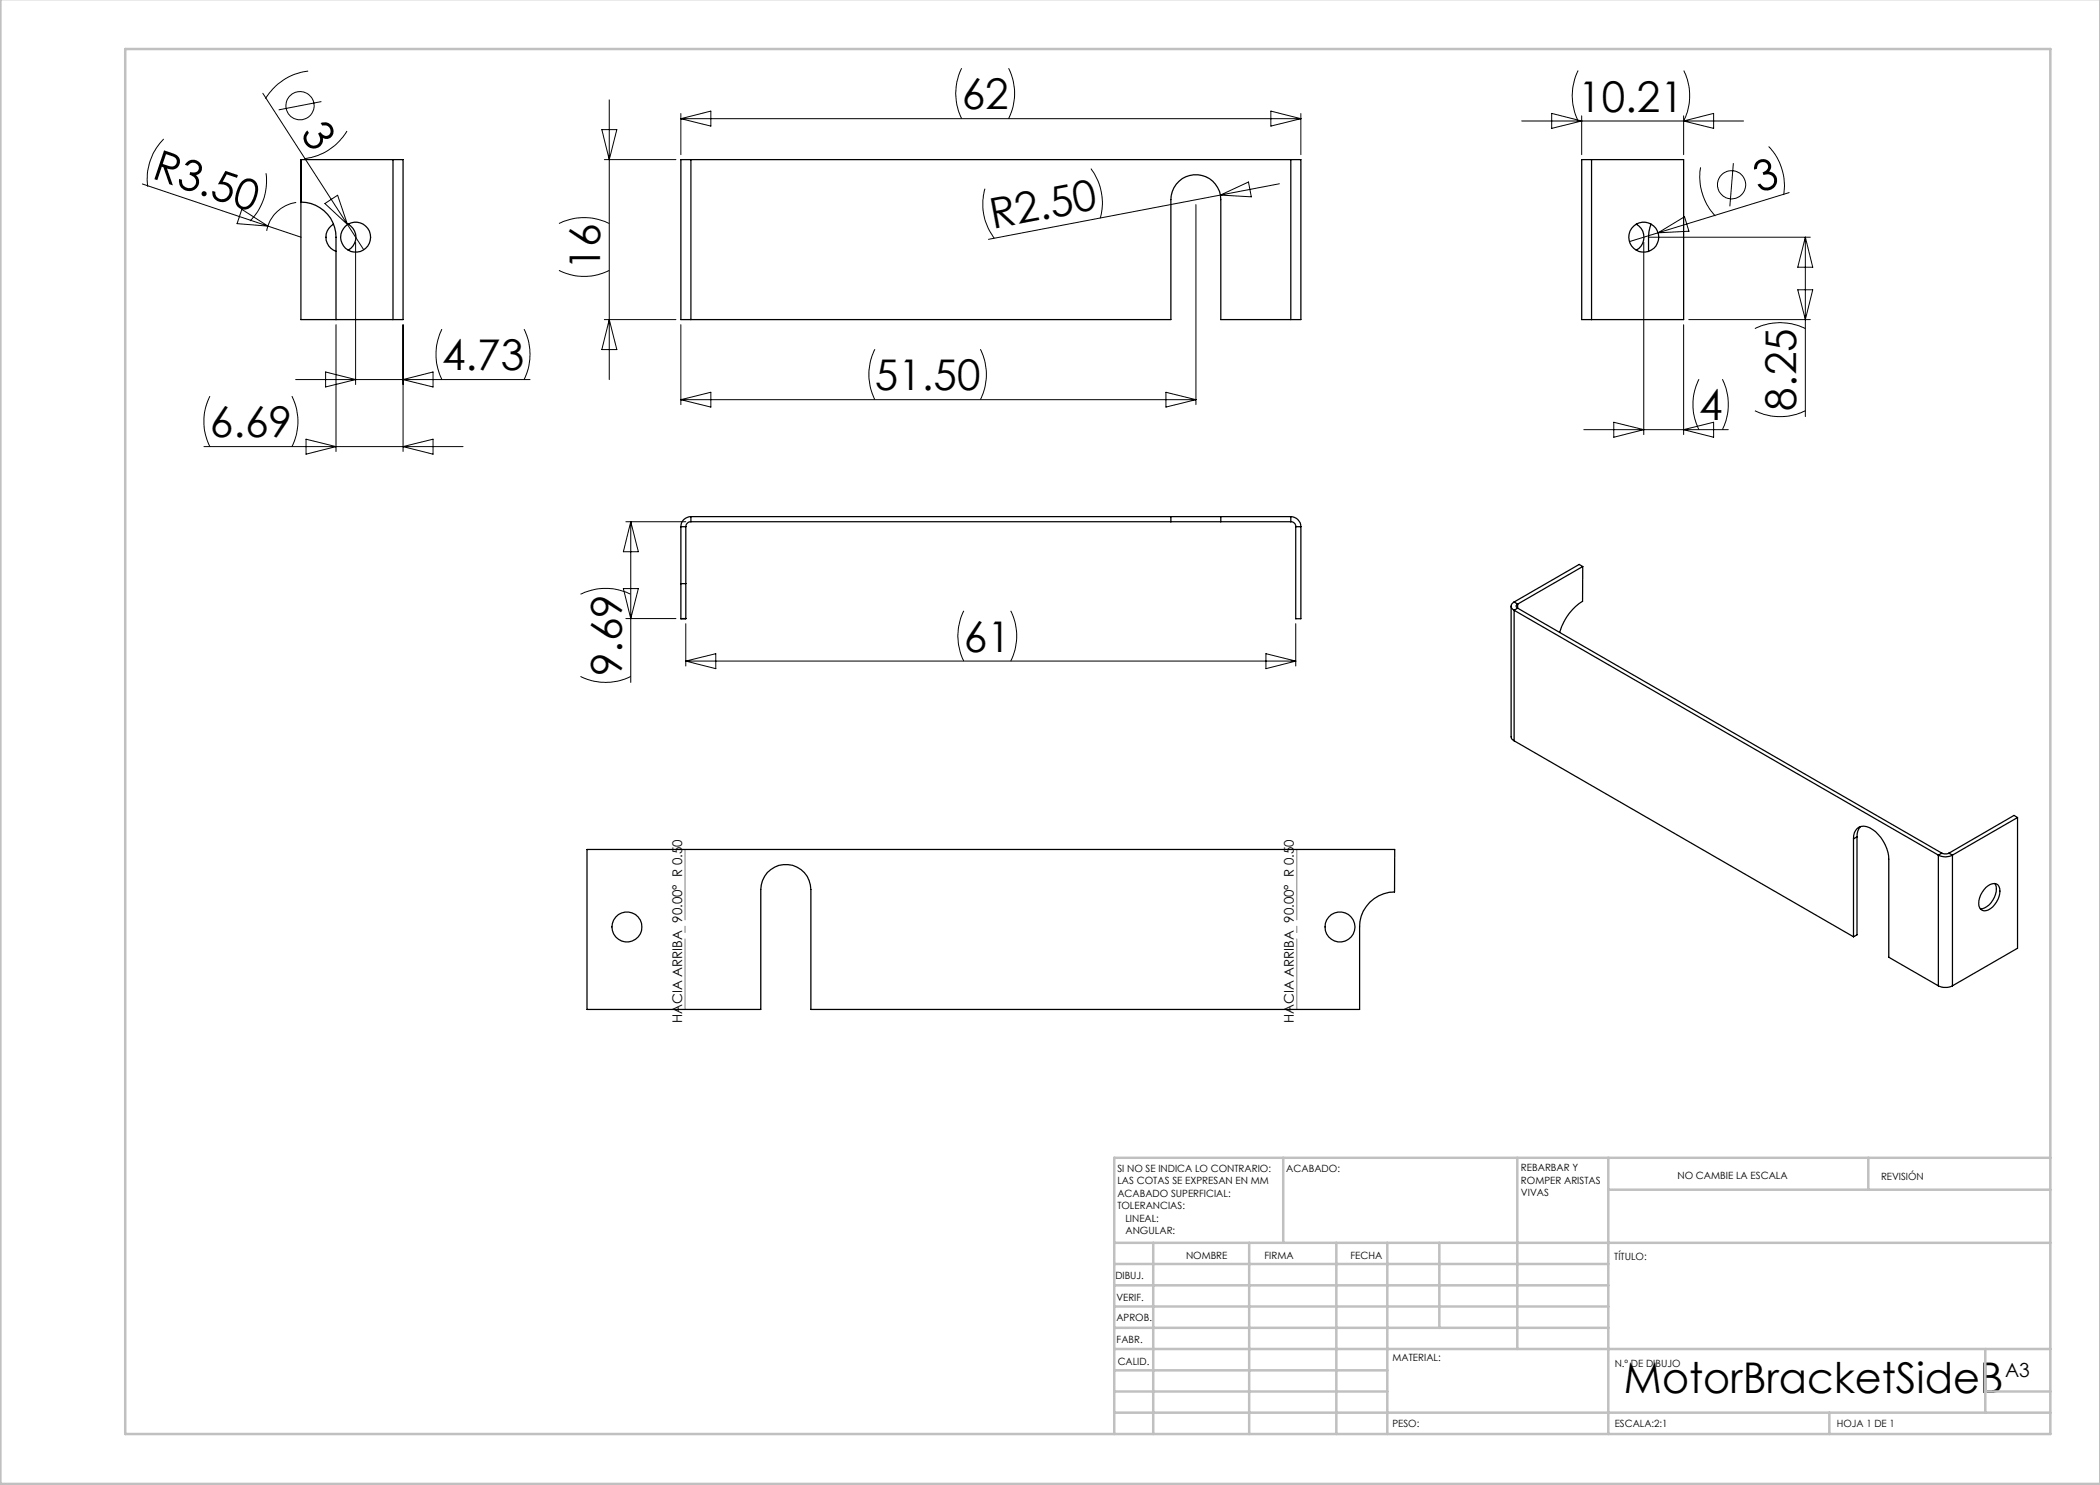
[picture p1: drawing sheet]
<svg xmlns="http://www.w3.org/2000/svg" width="420mm" height="297mm" viewBox="0 0 420 297" stroke-linecap="round" stroke-linejoin="round" font-family="sans-serif">
<g fill="none" stroke="#000" stroke-width=".2">
<path d="M52.6 18.7l16.9 26.2M61.6 14.2a11.5 11.5 0 0 0-8.5 5.6M121.8 20v55.9M192.3 13.6a11.2 11.2 0 0 0 0 10.1M201.7 13.6a11.2 11.2 0 0 1 0 10.1M315.6 14.1a11.2 11.2 0 0 0 0 10.1M336.8 14.1a11.5 11.5 0 0 1 0 10.1M28.5 36.8l31.7 10.6M32.7 27.8a11.3 11.3 0 0 0-3.1 9.6M53.2 34.6a11.2 11.2 0 0 1-3.2 9.6M64.3 20.3l-8.6 1.7M69.4 26.2a11.5 11.5 0 0 1-8.5 5.5"/>
<path d="M120.4 25.9h3l-1.6 6zM120.9 31.9h14.3M136.2 22.7v8.2M136.2 23.7l6-1.5v3zM136.2 23.7h124M197 37.7a11.2 11.2 0 0 0 1.9 10M218.2 33.7a11.5 11.5 0 0 1 1.9 9.9M244.1 39l5.6-2.6 .6 3zM254.2 22.2l6 1.5-6 1.5zM255.9 36.8l-58.2 11.1M260.2 22.7v8.2M304.3 24.2h44.4"/>
<path d="M310.3 22.7l6 1.5-6 1.5zM316.3 23.2v7.7M336.7 23.2v7.7M336.7 24.2l6-1.5v3zM340.1 33.5a11.5 11.5 0 0 0 3 9.7M346.7 32.6l-.7 8.7M353.7 29.3a11.4 11.4 0 0 1 3 9.7M357.8 38.5l-31.9 9.8M48.4 41.9l5.2 3.3-6.2-.5zM59.2 40.5a7 7 0 0 0-5.9 5.7M65 40.7l2.5-1.7 2 5.9zM69.5 44.9l3.2 5"/>
<path d="M71.1 48.4v28.5M111.8 54.1a11.1 11.1 0 0 0 10 0M111.8 44.7a11.4 11.4 0 0 1 10 0M239.2 40.9v40M328.8 48.4v38.5M329.7 47.4h32.4M331.6 46.6l5.3-3.2 .9 2.8zM359.6 58h2.9l-1.4 5.9zM361.1 47.4v35.9M361.1 47.4l1.4 6h-2.9zM42 79.2a11.2 11.2 0 0 0 0 10.1M58.4 79.2a11.2 11.2 0 0 1 0 10.1"/>
<path d="M59.1 75.9h46.9M65.1 74.4l6 1.5-6 1.5zM67.2 64.9v25.4M80.6 64.9v25.4M80.6 75.9l6-1.5v3zM88.4 65.8a11.5 11.5 0 0 0 0 10.1M104.8 65.8a11.2 11.2 0 0 1 0 10.1M120.9 63.9h14.3M121.8 63.9l1.6 6h-3zM136.2 64.9v16M136.2 79.9h103M136.2 79.9l6-1.4v2.9z"/>
<path d="M175 69.8a11.2 11.2 0 0 0 0 10.1M196.1 69.8a11.2 11.2 0 0 1 0 10.1M233.2 78.5l6 1.4-6 1.5zM336.7 64.9v22M337.7 63.9h24.4M339.8 75.8a11.2 11.2 0 0 0 0 10.1M344.5 75.8a11.5 11.5 0 0 1 0 10.1M351 65.7a11.2 11.2 0 0 1 10.1 0M40.8 89.3h51.8M61.2 87.8l6 1.5-6 1.5zM80.6 89.3l6-1.5v3zM316.8 85.9h28.9"/>
<path d="M322.8 84.5l6 1.4-6 1.6zM336.7 85.9l6-1.4v3zM351 82.2a11.5 11.5 0 0 0 10.1 0M116.1 118.8a11.4 11.4 0 0 1 10.1 0M124.7 117.7h3l-1.5 6zM125.2 104.3h12M126.2 104.3v32.2M126.2 104.3l1.5 6h-3zM116.1 135.3a11.1 11.1 0 0 0 10.1 0M125.2 123.7h10M137.2 124.7v8.5M137.2 132.2h122"/>
<path d="M137.2 132.2l6-1.5v3zM192.8 122.2a11.1 11.1 0 0 0 0 10M202.1 122.2a11.1 11.1 0 0 1 0 10M253.2 130.7l6 1.5-6 1.5zM259.2 124.7v8.5"/>
<circle cx="60" cy="21.1" r="2.82"/>
<circle cx="346.3" cy="36.9" r="2.82"/>
</g>
<path d="M259.4 169.9v32M137 201.9v-32" fill="none" stroke="#808080" stroke-width=".2" stroke-dasharray="15.2 1.3 1.3 1.3" stroke-dashoffset="1.1"/>
<g fill="none" stroke="#c0c0c0" stroke-width=".5">
<path d="M.1 -.1v296.9h419.9M25 9.8h385.1v277h-385.1zM256.6 231.6v17M303.5 231.6v38.2M321.7 231.6v55.2M321.7 237.9h88.4M373.7 231.6v6.3M410.1 231.6h-187.3v55.2M222.8 248.6h187.3M222.8 257.1h98.9M222.8 252.8h98.9M230.6 248.6v38.2"/>
<path d="M249.8 248.6v38.2M267.3 248.6v38.2M277.5 248.6v38.2M287.9 248.6v17M222.8 265.6h98.9M222.8 261.3h98.9M222.8 278.3h54.7M222.8 274.1h54.7M222.8 269.8h187.3M397.1 278.3h13M397.1 269.8v12.7M222.8 282.5h187.3"/>
<path d="M365.9 282.5v4.3"/>
</g>
<g fill="none" stroke="#000" stroke-width=".25">
<path d="M60.2 31.9v8.5a7 7 0 0 1 7 7v16.5M60.2 31.9v32h18.4M60.2 31.9h18.4M78.6 31.9h2v32h-2M78.6 31.9v32M138.2 31.9h-2v32h2M138.2 31.9v32M138.2 31.9h120M258.2 31.9h2v32h-2M258.2 31.9v32M318.3 31.9h-2v32h2M318.3 31.9h18.4v32h-18.4"/>
<path d="M318.3 31.9v32M66.7 44.8a2.99 2.99 0 0 0-1.5 2.9 2.99 2.99 0 0 0 2 2.6M69.6 44.8a2.97 2.97 0 0 1 0 5.3M327.3 44.8a3 3 0 0 1 0 5.3M330.2 44.8a11.4 11.4 0 0 0-.5 5.5M138.2 63.9h96v-24a5 5 0 0 1 5-5 5 5 0 0 1 5 5v24h14M136.2 116.7v7M136.2 105.3v11.4M136.2 105.3h1M136.2 116.7h1M137.2 116.7v7M137.2 105.3v11.4"/>
<path d="M138.2 104.3a1.02 1.02 0 0 0-1 1M138.2 103.3a1.99 1.99 0 0 0-2 2M138.2 103.3v1M138.2 103.3h96M138.2 104.3h96M234.2 103.3h10M234.2 104.3h10M234.2 103.3v1M244.2 103.3v1M244.2 103.3h14M244.2 104.3h14M258.2 104.3a.96 .96 0 0 1 1 1"/>
<path d="M258.2 103.3a2.05 2.05 0 0 1 2 2M258.2 103.3v1M259.2 105.3v18.5h1v-18.5M259.2 105.3h1M316.5 113.3v7a10.7 10.7 0 0 0-4.6 6.2M316.5 113.3l-13 7.5M316.5 113.3l-.7-.4-13 7.5M136.2 123.7h1M302.2 121.2v26.2a.87 .87 0 0 0 .6 .8M302.8 120.4a.87 .87 0 0 0-.6 .8 .87 .87 0 0 0 .6 .9M302.8 122.1v26.1M302.8 122.1l84.9 48.9"/>
<path d="M302.8 120.4l.7 .4M303.5 120.8a.42 .42 0 0 0-.3 .4 .42 .42 0 0 0 .3 .4M303.5 121.6l-.7 .5M303.5 121.6l84.9 49M303.5 120.8v.8M302.8 148.2l67.9 39.2M117.4 169.9h161.5v8.5a7 7 0 0 0-7 7v16.5h-109.7v-24a5 5 0 0 0-5-5 5 5 0 0 0-5 5v24h-34.8zM370.7 167.8a2.13 2.13 0 0 1 .9-2.2 2.13 2.13 0 0 1 2.3 0 7.8 7.8 0 0 1 3.9 6.2v19.6l9.9 5.8M370.7 167.8v19.6M371.4 167.4l-.7 .4M371.4 167.4v19.6l-.7 .4M372.1 165.3a2.7 2.7 0 0 0-.7 2.1"/>
<path d="M387.7 171a3 3 0 0 0 2.8 0M387.7 171v26.2M388.4 170.6l.5 .2 .9-.2M388.4 170.6l-.7 .4M389.8 170.6l.7 .4M390.5 171v26.2M397.2 177.5a1.83 1.83 0 0 1 2.4-.5 3.4 3.4 0 0 1-.7 3.9 2.29 2.29 0 0 1-2.4 1.2 1.94 1.94 0 0 1-.6-2.5l.6-1.2zM399 176.7a3.4 3.4 0 0 1-.8 3.8 2.66 2.66 0 0 1-2.1 1.2M403.5 163.5l-.7-.4-13 7.5M403.5 163.5l-13 7.5M403.5 163.5v26.1l-13 7.6M387.7 197.2a3.3 3.3 0 0 0 2.8 0"/>
<circle cx="71.1" cy="47.4" r="2.99"/>
<circle cx="328.8" cy="47.4" r="3"/>
<circle cx="125.4" cy="185.4" r="3"/>
<circle cx="268" cy="185.4" r="2.99"/>
</g>
<g font-size="8.5">
<text x="192.4" y="21.9">62</text>
<text x="315.7" y="22.3">10.21</text>
<text x="59.9" y="26.7" transform="rotate(57 59.9 26.7)">3</text>
<text x="30.2" y="35.6" transform="rotate(19 30.2 35.6)">R3.50</text>
<text x="351.7" y="38.5" transform="rotate(-17 351.7 38.5)">3</text>
<text x="198.5" y="45.8" transform="rotate(-11 198.5 45.8)">R2.50</text>
<text x="120" y="54.1" transform="rotate(-90 120 54.1)">16</text>
<text x="88.4" y="74.1">4.73</text>
<text x="175" y="78.1">51.50</text>
<text x="359.2" y="82.1" transform="rotate(-90 359.2 82.1)">8.25</text>
<text x="42" y="87.5">6.69</text>
<text x="339.8" y="84.1">4</text>
<text x="192.8" y="130.4">61</text>
<text x="124.3" y="135.3" transform="rotate(-90 124.3 135.3)">9.69</text>
<text x="324.8" y="278.5">MotorBracketSideB</text>
</g>
<text font-size="3.9" x="401" y="275.4">A3</text>
<g font-size="2.7">
<text x="136.4" y="204.6" transform="rotate(-90 136.4 204.6)">HACIA ARRIBA 90.00° R 0.50</text>
<text x="258.8" y="204.6" transform="rotate(-90 258.8 204.6)">HACIA ARRIBA 90.00° R 0.50</text>
</g>
<g font-size="2">
<text x="223.5" y="234.4">SI NO SE INDICA LO CONTRARIO:</text>
<text x="223.5" y="236.9">LAS COTAS SE EXPRESAN EN MM</text>
<text x="223.5" y="239.4">ACABADO SUPERFICIAL:</text>
<text x="257.2" y="234.4">ACABADO:</text>
<text x="304.2" y="234.3">REBARBAR Y</text>
<text x="304.2" y="236.8">ROMPER ARISTAS</text>
<text x="304.2" y="239.3">VIVAS</text>
<text x="335.5" y="235.8">NO CAMBIE LA ESCALA</text>
<text x="376.2" y="236">REVISIÓN</text>
<text x="223.5" y="241.9">TOLERANCIAS:</text>
<text x="225.1" y="244.4">LINEAL:</text>
<text x="225.1" y="246.9">ANGULAR:</text>
<text x="237.2" y="251.8">NOMBRE</text>
<text x="252.9" y="251.7">FIRMA</text>
<text x="270.1" y="251.7">FECHA</text>
<text x="223.1" y="255.9">DIBUJ.</text>
<text x="322.8" y="252">TÍTULO:</text>
<text x="223.3" y="260.1">VERIF.</text>
<text x="223.3" y="264.2">APROB.</text>
<text x="223.3" y="268.6">FABR.</text>
<text x="223.5" y="272.9">CALID.</text>
<text x="278.5" y="272.3">MATERIAL:</text>
<text x="323" y="273.4">N.º DE DIBUJO</text>
<text x="278.5" y="285.3">PESO:</text>
<text x="323" y="285.4">ESCALA:2:1</text>
<text x="367.4" y="285.4">HOJA 1 DE 1</text>
</g>
</svg>
